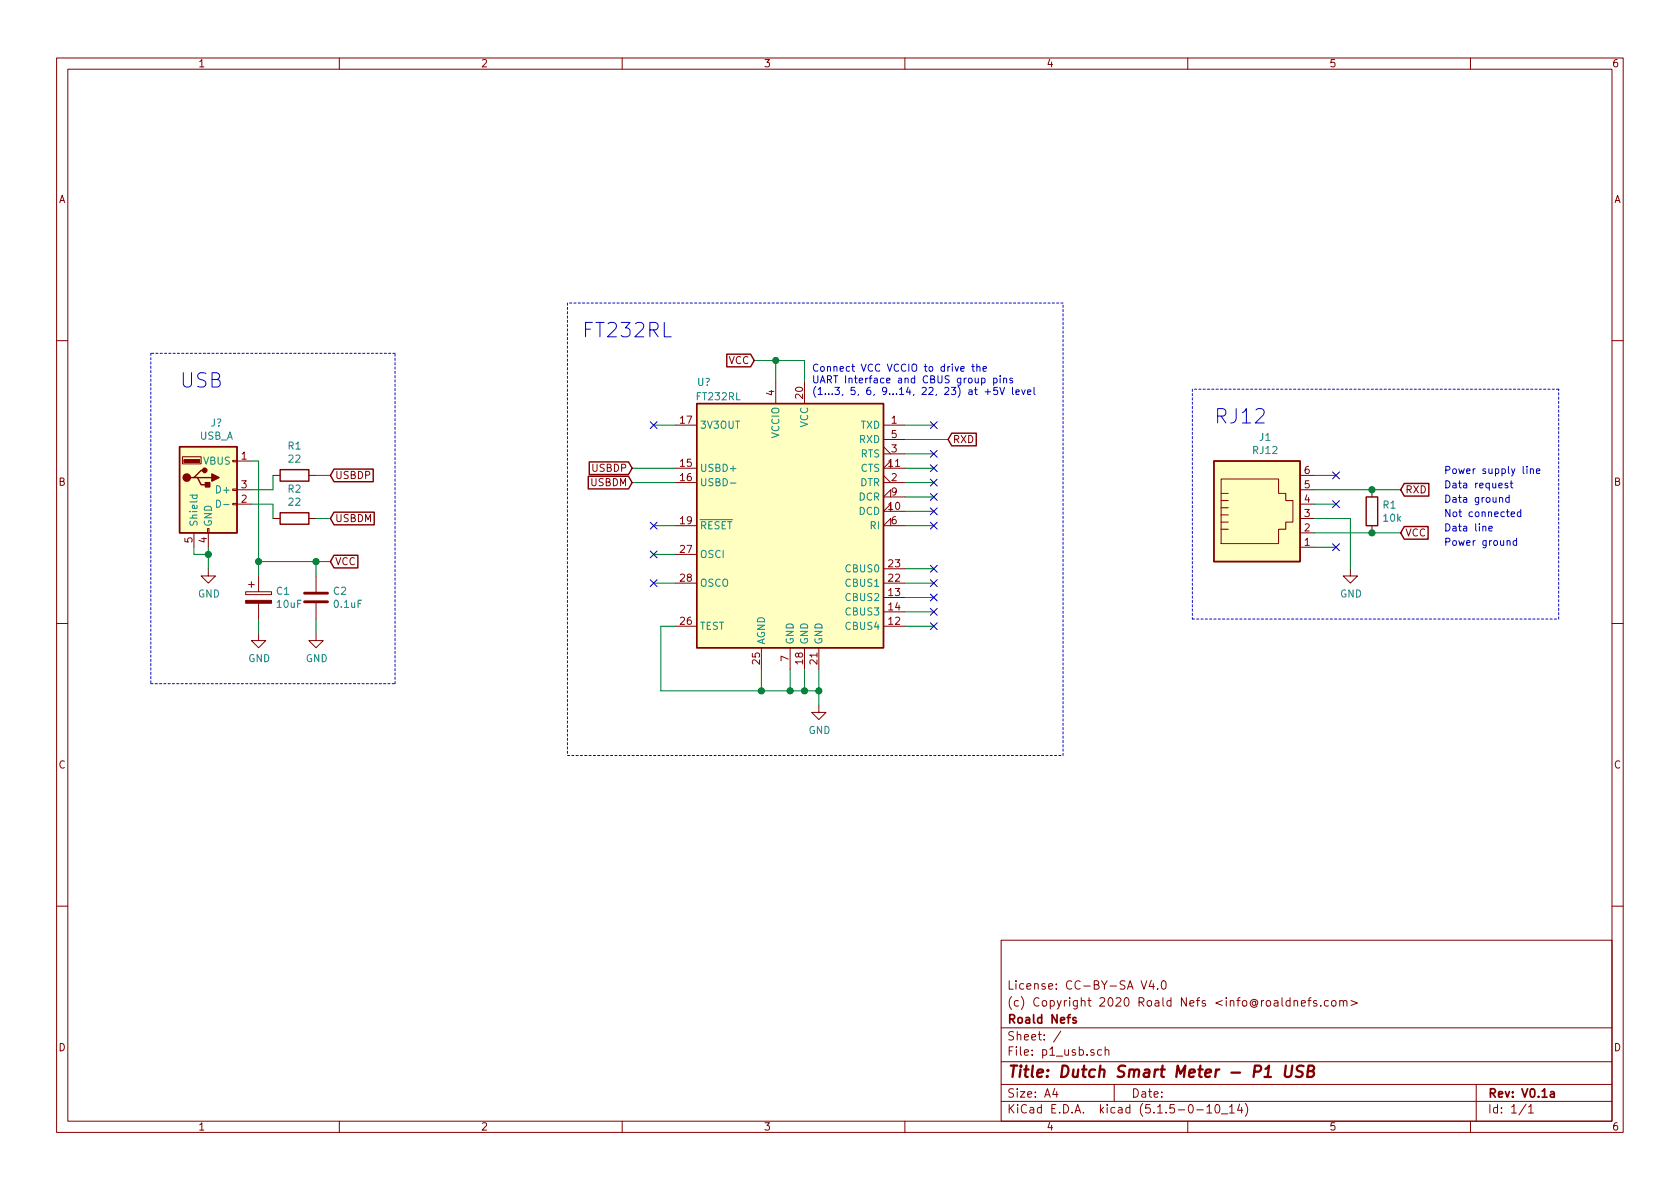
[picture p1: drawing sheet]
EESchema Schematic File Version 4
EELAYER 30 0
EELAYER END
$Descr A4 11693 8268
encoding utf-8
Sheet 1 1
Title "Dutch Smart Meter - P1 USB"
Date ""
Rev "V0.1a"
Comp "Roald Nefs"
Comment1 "(c) Copyright 2020 Roald Nefs <info@roaldnefs.com>"
Comment2 "License: CC-BY-SA V4.0"
Comment3 ""
Comment4 ""
$EndDescr
$Comp
L Connector:RJ12 J1
U 1 1
P 8750 3600
F 0 "J1" H 8807 4167 50  0000 C CNN
F 1 "RJ12" H 8807 4076 50  0000 C CNN
F 2 "" V 8750 3625 50  0001 C CNN
F 3 "~" V 8750 3625 50  0001 C CNN
	1    8750 3600
	1    0    0    -1  
$EndComp
$Comp
L Connector:USB_A J?
U 1 1
P 1450 3400
F 0 "J?" H 1507 3867 50  0000 C CNN
F 1 "USB_A" H 1507 3776 50  0000 C CNN
F 2 "" H 1600 3350 50  0001 C CNN
F 3 " ~" H 1600 3350 50  0001 C CNN
	1    1450 3400
	1    0    0    -1  
$EndComp
$Comp
L Interface_USB:FT232RL U?
U 1 1
P 5500 3650
F 0 "U?" H 4900 4650 50  0000 C CNN
F 1 "FT232RL" H 5000 4550 50  0000 C CNN
F 2 "Package_SO:SSOP-28_5.3x10.2mm_P0.65mm" H 6600 2750 50  0001 C CNN
F 3 "https://www.ftdichip.com/Support/Documents/DataSheets/ICs/DS_FT232R.pdf" H 5500 3650 50  0001 C CNN
	1    5500 3650
	1    0    0    -1  
$EndComp
Text GLabel 9750 3700 2    50   Input ~ 0
VCC
Text GLabel 9750 3400 2    50   Input ~ 0
RXD
$Comp
L Device:R R1
U 1 1
P 9550 3550
F 0 "R1" H 9620 3596 50  0000 L CNN
F 1 "10k" H 9620 3505 50  0000 L CNN
F 2 "Resistor_SMD:R_0805_2012Metric" V 9480 3550 50  0001 C CNN
F 3 "~" H 9550 3550 50  0001 C CNN
	1    9550 3550
	1    0    0    -1  
$EndComp
$Comp
L power:GND #PWR0101
U 1 1
P 9400 3950
F 0 "#PWR0101" H 9400 3700 50  0001 C CNN
F 1 "GND" H 9405 3777 50  0000 C CNN
F 2 "" H 9400 3950 50  0001 C CNN
F 3 "" H 9400 3950 50  0001 C CNN
	1    9400 3950
	1    0    0    -1  
$EndComp
Wire Wire Line
	9150 3600 9400 3600
Wire Wire Line
	9400 3600 9400 3950
Connection ~ 9550 3400
Wire Wire Line
	9550 3400 9150 3400
Connection ~ 9550 3700
Wire Wire Line
	9550 3700 9150 3700
Wire Wire Line
	9550 3400 9750 3400
Wire Wire Line
	9550 3700 9750 3700
NoConn ~ 9300 3800
NoConn ~ 9300 3500
NoConn ~ 9300 3300
Wire Wire Line
	9300 3300 9150 3300
Wire Wire Line
	9300 3500 9150 3500
Wire Wire Line
	9300 3800 9150 3800
Text Notes 10050 3800 0    50   ~ 0
Power ground\n
Text Notes 10050 3700 0    50   ~ 0
Data line
Text Notes 10050 3600 0    50   ~ 0
Not connected
Text Notes 10050 3500 0    50   ~ 0
Data ground
Text Notes 10050 3400 0    50   ~ 0
Data request
Text Notes 10050 3300 0    50   ~ 0
Power supply line
Text Notes 8450 2950 0    100  ~ 0
RJ12
Wire Notes Line
	8300 2700 8300 4300
Wire Notes Line
	8300 4300 10850 4300
Wire Notes Line
	10850 4300 10850 2700
Wire Notes Line
	10850 2700 8300 2700
Text Notes 1250 2700 0    100  ~ 0
USB\n
Text Notes 4050 2350 0    100  ~ 0
FT232RL
$Comp
L power:GND #PWR0102
U 1 1
P 1800 4400
F 0 "#PWR0102" H 1800 4150 50  0001 C CNN
F 1 "GND" H 1805 4227 50  0000 C CNN
F 2 "" H 1800 4400 50  0001 C CNN
F 3 "" H 1800 4400 50  0001 C CNN
	1    1800 4400
	1    0    0    -1  
$EndComp
$Comp
L Device:C C2
U 1 1
P 2200 4150
F 0 "C2" H 2315 4196 50  0000 L CNN
F 1 "0.1uF" H 2315 4105 50  0000 L CNN
F 2 "" H 2238 4000 50  0001 C CNN
F 3 "~" H 2200 4150 50  0001 C CNN
	1    2200 4150
	1    0    0    -1  
$EndComp
$Comp
L power:GND #PWR0103
U 1 1
P 5700 4900
F 0 "#PWR0103" H 5700 4650 50  0001 C CNN
F 1 "GND" H 5705 4727 50  0000 C CNN
F 2 "" H 5700 4900 50  0001 C CNN
F 3 "" H 5700 4900 50  0001 C CNN
	1    5700 4900
	1    0    0    -1  
$EndComp
Wire Wire Line
	4700 4350 4600 4350
Wire Wire Line
	4600 4350 4600 4800
Wire Wire Line
	4600 4800 5300 4800
Wire Wire Line
	5700 4800 5700 4900
Wire Wire Line
	5700 4650 5700 4800
Connection ~ 5700 4800
Wire Wire Line
	5600 4650 5600 4800
Connection ~ 5600 4800
Wire Wire Line
	5600 4800 5700 4800
Wire Wire Line
	5500 4650 5500 4800
Connection ~ 5500 4800
Wire Wire Line
	5500 4800 5600 4800
Wire Wire Line
	5300 4650 5300 4800
Connection ~ 5300 4800
Wire Wire Line
	5300 4800 5500 4800
Text GLabel 4400 3350 0    50   Input ~ 0
USBDM
Text GLabel 4400 3250 0    50   Input ~ 0
USBDP
Text GLabel 2300 3300 2    50   Input ~ 0
USBDP
Text GLabel 2300 3600 2    50   Input ~ 0
USBDM
$Comp
L Device:R R1
U 1 1
P 2050 3300
F 0 "R1" V 1843 3300 50  0000 C CNN
F 1 "22" V 1934 3300 50  0000 C CNN
F 2 "" V 1980 3300 50  0001 C CNN
F 3 "~" H 2050 3300 50  0001 C CNN
	1    2050 3300
	0    1    1    0   
$EndComp
$Comp
L Device:R R2
U 1 1
P 2050 3600
F 0 "R2" V 1843 3600 50  0000 C CNN
F 1 "22" V 1934 3600 50  0000 C CNN
F 2 "" V 1980 3600 50  0001 C CNN
F 3 "~" H 2050 3600 50  0001 C CNN
	1    2050 3600
	0    1    1    0   
$EndComp
Wire Wire Line
	2200 3300 2300 3300
Wire Wire Line
	2200 3600 2300 3600
Wire Wire Line
	1750 3400 1900 3400
Wire Wire Line
	1900 3400 1900 3300
Wire Wire Line
	1750 3500 1900 3500
Wire Wire Line
	1900 3500 1900 3600
Wire Wire Line
	4400 3250 4700 3250
Wire Wire Line
	4400 3350 4700 3350
$Comp
L Device:CP C1
U 1 1
P 1800 4150
F 0 "C1" H 1918 4196 50  0000 L CNN
F 1 "10uF" H 1918 4105 50  0000 L CNN
F 2 "" H 1838 4000 50  0001 C CNN
F 3 "~" H 1800 4150 50  0001 C CNN
	1    1800 4150
	1    0    0    -1  
$EndComp
Text GLabel 2300 3900 2    50   Input ~ 0
VCC
$Comp
L power:GND #PWR0104
U 1 1
P 2200 4400
F 0 "#PWR0104" H 2200 4150 50  0001 C CNN
F 1 "GND" H 2205 4227 50  0000 C CNN
F 2 "" H 2200 4400 50  0001 C CNN
F 3 "" H 2200 4400 50  0001 C CNN
	1    2200 4400
	1    0    0    -1  
$EndComp
Wire Wire Line
	1800 4300 1800 4400
Wire Wire Line
	2200 4300 2200 4400
$Comp
L power:GND #PWR0105
U 1 1
P 1450 3950
F 0 "#PWR0105" H 1450 3700 50  0001 C CNN
F 1 "GND" H 1455 3777 50  0000 C CNN
F 2 "" H 1450 3950 50  0001 C CNN
F 3 "" H 1450 3950 50  0001 C CNN
	1    1450 3950
	1    0    0    -1  
$EndComp
Wire Wire Line
	1450 3800 1450 3850
Wire Wire Line
	1350 3800 1350 3850
Wire Wire Line
	1350 3850 1450 3850
Connection ~ 1450 3850
Wire Wire Line
	1450 3850 1450 3950
Wire Wire Line
	1750 3200 1800 3200
Wire Wire Line
	1800 3200 1800 3900
Wire Wire Line
	1800 3900 2200 3900
Wire Wire Line
	1800 3900 1800 4000
Connection ~ 1800 3900
Wire Wire Line
	2200 3900 2200 4000
Connection ~ 2200 3900
Wire Wire Line
	2200 3900 2300 3900
Wire Notes Line
	1050 2450 1050 4750
Wire Notes Line
	1050 4750 2750 4750
Wire Notes Line
	2750 4750 2750 2450
Wire Notes Line
	2750 2450 1050 2450
Text GLabel 5250 2500 0    50   Input ~ 0
VCC
Wire Wire Line
	5250 2500 5400 2500
Wire Wire Line
	5600 2500 5600 2650
Wire Wire Line
	5400 2500 5400 2650
Connection ~ 5400 2500
Wire Wire Line
	5400 2500 5600 2500
Text Notes 5650 2750 0    50   ~ 0
Connect VCC VCCIO to drive the\nUART Interface and CBUS group pins\n(1…3, 5, 6, 9…14, 22, 23) at +5V level
Text GLabel 6600 3050 2    50   Input ~ 0
RXD
Wire Wire Line
	6600 3050 6300 3050
Wire Notes Line
	3950 2100 3950 5250
Wire Notes Line
	3950 5250 7400 5250
Wire Notes Line
	7400 5250 7400 2100
Wire Notes Line
	7400 2100 3950 2100
NoConn ~ 4550 2950
NoConn ~ 4550 3650
NoConn ~ 4550 3850
NoConn ~ 4550 4050
NoConn ~ 6500 4250
NoConn ~ 6500 4350
NoConn ~ 6500 4150
NoConn ~ 6500 4050
NoConn ~ 6500 3950
NoConn ~ 6500 3650
NoConn ~ 6500 3550
NoConn ~ 6500 3450
NoConn ~ 6500 3350
NoConn ~ 6500 3250
NoConn ~ 6500 3150
NoConn ~ 6500 2950
Wire Wire Line
	6500 2950 6300 2950
Wire Wire Line
	6500 3150 6300 3150
Wire Wire Line
	6500 3250 6300 3250
Wire Wire Line
	6500 3350 6300 3350
Wire Wire Line
	6500 3450 6300 3450
Wire Wire Line
	6500 3550 6300 3550
Wire Wire Line
	6500 3650 6300 3650
Wire Wire Line
	6500 3950 6300 3950
Wire Wire Line
	6500 4050 6300 4050
Wire Wire Line
	6500 4150 6300 4150
Wire Wire Line
	6500 4250 6300 4250
Wire Wire Line
	6500 4350 6300 4350
Wire Wire Line
	4550 2950 4700 2950
Wire Wire Line
	4550 3650 4700 3650
Wire Wire Line
	4550 3850 4700 3850
Wire Wire Line
	4550 4050 4700 4050
$EndSCHEMATC
